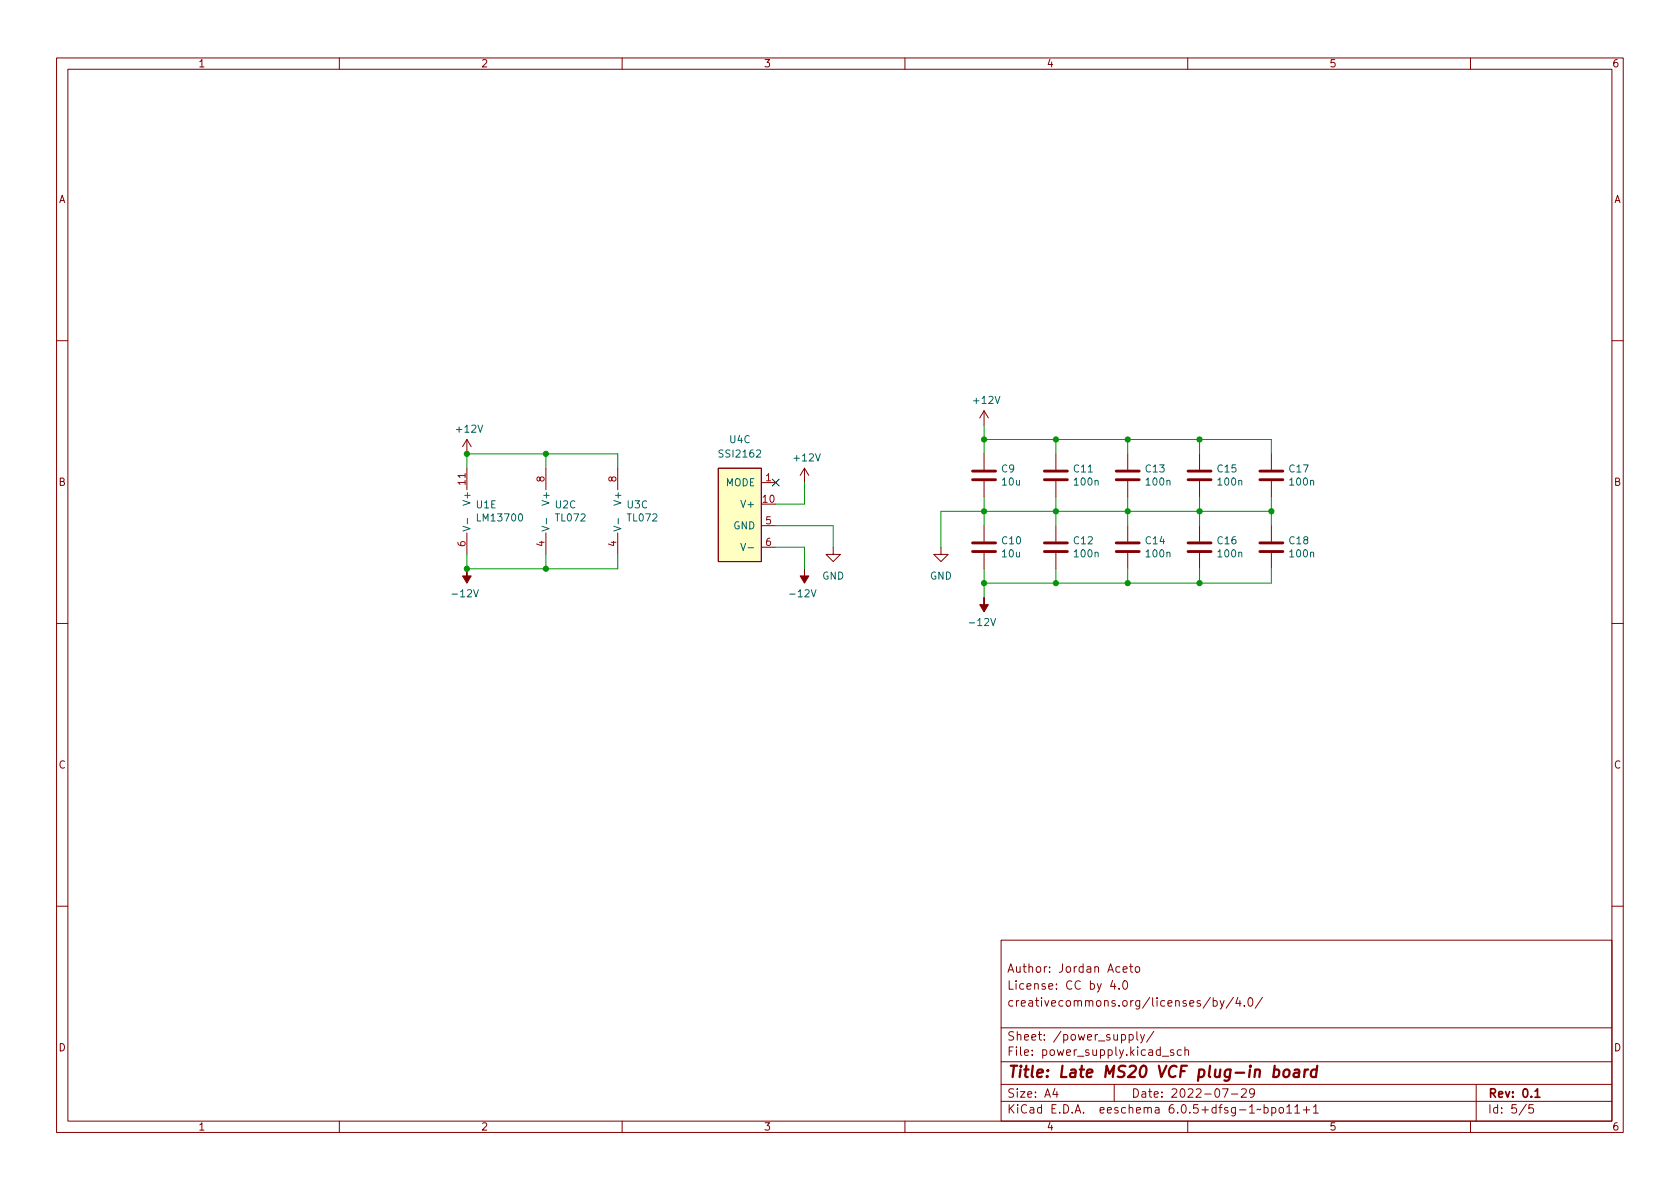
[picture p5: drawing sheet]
<svg xmlns="http://www.w3.org/2000/svg" width="297mm" height="210mm" viewBox="0 0 297 210" stroke-linecap="round" stroke-linejoin="round" font-family="sans-serif">
<g fill="none" stroke="#840000" stroke-width=".18">
<path d="M10 10.2h277v190.1h-277zM12 12.2h273v186.1h-273zM60 10.2v2M110 10.2v2M160 10.2v2M210 10.2v2M260 10.2v2M10 60.2h2M82.5 77.7l-.7 1.3M82.5 77.7v2.6M82.5 77.7l.8 1.3M174 72.6l-.8 1.3"/>
<path d="M174 72.6v2.6M174 72.6l.8 1.3M285 60.2h2M82.5 82.8v3.8M82.5 94.2v3.8M96.5 82.8v3.8M96.5 94.2v3.8M109.2 82.8v3.8M109.2 94.2v3.8M127 82.8h7.6v16.5h-7.6zM134.6 85.3h2.6M134.6 93h2.6"/>
<path d="M134.6 96.8h2.6M142.2 82.8l-.7 1.3M142.2 82.8v2.5M142.2 82.8l.8 1.3M147.3 96.8v1.2h1.3l-1.3 1.3-1.3-1.3h1.3M166.4 96.8v1.2h1.2l-1.2 1.3-1.3-1.3h1.3M174 80.3v2.8M174 85.1v2.8M174 93v2.8M174 97.8v2.8M186.7 80.3v2.8M186.7 85.1v2.8"/>
<path d="M186.7 93v2.8M186.7 97.8v2.8M199.4 80.3v2.8M199.4 85.1v2.8M199.4 93v2.8M199.4 97.8v2.8M212.1 80.3v2.8M212.1 85.1v2.8M212.1 93v2.8M212.1 97.8v2.8M224.8 80.3v2.8M224.8 85.1v2.8"/>
<path d="M224.8 93v2.8M224.8 97.8v2.8M10 110.2h2M285 110.2h2M10 160.2h2M177 166.3h108v32h-108zM196.7 173.4l-.3 1h.9M197.1 173.9v1M197.9 174.8v.1M198.6 171.4l.7-.1-.1-.3-.4-.1-.2 .2v.8h.6M198.6 173.6l.3-.2a.81 .81 0 0 1 .5 .7 .81 .81 0 0 1-.3 .8h-.1a.81 .81 0 0 1-.4-1.3zM199.7 170.9h.6"/>
<path d="M199.9 170.4v1.3l.4 .2M200.9 171l.3-.1 .3 .3v.4l-.3 .3h-.3l-.2-.3v-.4zM214 176.4l-1.3 1.9M214.5 177l.4-.1 .3 .3v.4l-.1 .3h-.6M214.5 176.4v1.5M215.7 176.9l.4 1M216.4 176.9l-.5 1.4-.2 .1M218.1 176.4l-1.3 1.9M218.9 176.4l-.4 1h.9M219.2 176.9v1M220 177.8v.1M220.8 176.6l.2-.2a.81 .81 0 0 1 .6 .7 .81 .81 0 0 1-.3 .8h-.2a.81 .81 0 0 1-.3-1.3z"/>
<path d="M223.2 176.4l-1.3 1.9M285 160.2h2M60 198.3v2M110 198.3v2M160 198.3v2M177 194.8h108M177 191.8h108M177 187.8h108M177 181.8h108M186.5 192.5l-.4 1h1M186.9 193v1M197 191.8v3"/>
<path d="M199.6 183l.5-.1 .3 .3v.4l-.2 .3h-.6M199.6 182.9v1.5M201 182.4v1.3l.2 .2M201.6 182.9l.4 1M202.4 182.9l-.5 1.4-.3 .1M204 182.4l-1.3 1.9M205.5 186.8h1.1M207.5 185.7l-.4-.1-.2 .2 .1 .3 .5 .1v.4h-.6M208.9 185.7l-.5-.1-.3 .3v.4l.2 .3h.6M209.5 185.8l.2-.2 .4 .1v.9M209.5 185.1v1.5M210 198.3v2"/>
<path d="M216.1 192.5h1l-.6 1.5M217.7 193.5h1.2M219.5 192.7l.6-.2 .2 .2 .1 .3-1 1h1M221.8 193.2l-.3 .3-.4-.1-.2-.2 .2-.6 .4-.1 .2 .2a.99 .99 0 0 1-.3 1.3h-.3M223.5 195.9l.4-.1 .3 .3v.4l-.1 .3h-.6M223.5 195.3v1.5M224.9 195.9l.4-.1 .3 .3v.4l-.2 .3h-.5M224.9 195.8v1.5M226.3 195.9l.3-.1 .3 .3v.4l-.3 .3h-.3l-.2-.3v-.4zM227.5 195.8l.4-.5v1.5M227.5 196.8h.9M228.9 195.8l.5-.5v1.5"/>
<path d="M228.9 196.8h.9M230.4 196.3h1.2M231 195.7v1.1M232.2 195.8l.4-.5v1.5M232.2 196.8h.9M260 198.3v2M261 191.8v6.5M269.9 195.3l-1.3 1.9M271.1 195.3h-.7l-.1 .7 .2-.1 .5 .1 .2 .2-.1 .5-.2 .1-.6-.1"/>
</g>
<path d="M271.4 193l.4-.5v1.5M271.4 194h.9" fill="none" stroke="#840000" stroke-width=".3"/>
<path d="M225.3 189.2l.2-.1 .5 .1 .2 .3-.1 .6a.66 .66 0 0 1-1 .3M225.4 188.5l-.3 2M227.1 189.3a.52 .52 0 0 1 .5-.2 .52 .52 0 0 1 .4 .4l-.1 .6a.55 .55 0 0 1-.5 .4 .55 .55 0 0 1-.5-.4zM228.9 189.2l.2-.1 .6 .1-.1 1.3M229.7 189.6l-.7 .1a.4 .4 0 0 0-.3 .3 .4 .4 0 0 0 .2 .5l.7-.1M230.7 189.1l-.1 1.4M231.3 189.1l-.4 .1-.2 .3M232.8 189.2a.66 .66 0 0 0-1 .3v.6l.1 .3 .2 .1 .6-.1M232.9 188.5l-.2 2" fill="none" stroke="#840000" stroke-width=".4"/>
<g fill="none" stroke="#840000" stroke-width=".51">
<path d="M172 97.5h4M172 96h4M172 84.8h4M172 83.3h4M184.7 97.5h4M184.7 96h4M184.7 84.8h4M184.7 83.3h4M197.4 97.5h4M197.4 96h4M197.4 84.8h4M197.4 83.3h4"/>
<path d="M210.1 97.5h4M210.1 96h4M210.1 84.8h4M210.1 83.3h4M222.8 97.5h4M222.8 96h4M222.8 84.8h4M222.8 83.3h4"/>
</g>
<path d="M127 82.8h7.6v16.5h-7.6z" fill="#ffffc2" stroke="#ffffc2" stroke-width=".18"/>
<path d="M81.9 93.1l1.2 .4-1.2 .4M82.6 91.7v.9M95.8 93.1l1.3 .4-1.3 .4M96.6 91.7v.9M108.5 93.1l1.3 .4-1.3 .4M109.3 91.7v.9M131 96.1l.4 1.2 .4-1.2M132.3 96.9h.9" fill="none" stroke="#006464" stroke-width=".18"/>
<g fill="#840000" stroke="#840000" stroke-width=".18">
<path d="M82.5 100.6v1.2h.8l-.8 1.3-.7-1.3h.7z"/>
<path d="M142.2 100.6v1.2h.8l-.8 1.3-.7-1.3h.7z"/>
<path d="M174 105.7v1.2h.8l-.8 1.3-.8-1.3h.8z"/>
</g>
<g fill="none" stroke="#009600" stroke-width=".18">
<path d="M174 77.7h50.8v2.6M174 75.2v5.1M186.7 77.7v2.6M199.4 77.7v2.6M212.1 77.7v2.6M82.5 82.8v-2.5h26.7v2.5M82.5 98v2.6h26.7v-2.6M96.5 80.3v2.5M96.5 98v2.6M137.2 96.8h5v3.8M137.2 93h10.1v3.8M142.2 85.3v3.8h-5"/>
<path d="M174 87.9v5.1M186.7 87.9v5.1M199.4 87.9v5.1M212.1 87.9v5.1M224.8 90.4h-58.4v6.4M224.8 87.9v5.1M174 100.6v5.1M186.7 100.6v2.5M199.4 100.6v2.5M212.1 100.6v2.5M224.8 100.6v2.5h-50.8"/>
</g>
<path d="M136.6 84.7l1.2 1.2M137.8 84.7l-1.2 1.2" fill="none" stroke="#000084" stroke-width=".18"/>
<g fill="#009600" stroke="#009600" stroke-width=".18">
<circle cx="174" cy="77.7" r=".46"/>
<circle cx="186.7" cy="90.4" r=".46"/>
<circle cx="186.7" cy="103.1" r=".46"/>
<circle cx="174" cy="90.4" r=".46"/>
<circle cx="174" cy="103.1" r=".46"/>
<circle cx="186.7" cy="77.7" r=".46"/>
<circle cx="212.1" cy="77.7" r=".46"/>
<circle cx="212.1" cy="90.4" r=".46"/>
<circle cx="212.1" cy="103.1" r=".46"/>
<circle cx="224.8" cy="90.4" r=".46"/>
<circle cx="199.4" cy="103.1" r=".46"/>
<circle cx="199.4" cy="90.4" r=".46"/>
<circle cx="199.4" cy="77.7" r=".46"/>
<circle cx="82.5" cy="100.6" r=".46"/>
<circle cx="96.5" cy="100.6" r=".46"/>
<circle cx="96.5" cy="80.3" r=".46"/>
<circle cx="82.5" cy="80.3" r=".46"/>
</g>
<text font-size="2.8" fill="#840000" x="178" y="190.6">Title: Late MS20 VCF plug-in board</text>
<g font-size="2.1" fill="#840000">
<text x="178" y="172">Author: Jordan Aceto</text>
<text x="178" y="178">creativecommons.org/licenses/by/4.0/</text>
<text x="178" y="175">License: CC by 4.0</text>
<text x="178" y="184">Sheet: /power_supply/</text>
<text x="178" y="186.7">File: power_supply.kicad_sch</text>
<text x="178" y="196.9">KiCad E.D.A. eeschema 6.0.5+dfsg-1~bpo11+1</text>
<text x="178" y="194.1">Size: A4</text>
<text x="200" y="194.1">Date: 2022-07-29</text>
<text x="263" y="194.1">Rev: 0.1</text>
<text x="263" y="196.9">Id: 5/5</text>
</g>
<g font-size="1.8" fill="#840000">
<text x="35" y="11.9">1</text>
<text x="85" y="11.9">2</text>
<text x="135" y="11.9">3</text>
<text x="185" y="11.9">4</text>
<text x="235" y="11.9">5</text>
<text x="285" y="11.9">6</text>
<text x="10.3" y="35.9">A</text>
<text x="285.3" y="35.9">A</text>
<text x="10.3" y="85.9">B</text>
<text x="285.3" y="85.9">B</text>
<text x="10.3" y="135.9">C</text>
<text x="285.3" y="135.9">C</text>
<text x="10.3" y="185.9">D</text>
<text x="285.3" y="185.9">D</text>
<text x="35" y="199.9">1</text>
<text x="85" y="199.9">2</text>
<text x="135" y="199.9">3</text>
<text x="185" y="199.9">4</text>
<text x="235" y="199.9">5</text>
<text x="285" y="199.9">6</text>
</g>
<g font-size="1.8" fill="#006464">
<text x="172.3" y="71.4">+12V</text>
<text x="80.8" y="76.5">+12V</text>
<text x="127.4" y="80.9">SSI2162</text>
<text x="129" y="78.4">U4C</text>
<text x="140.5" y="81.6">+12V</text>
<text x="177.1" y="83.5">C9</text>
<text x="189.9" y="83.5">C11</text>
<text x="202.6" y="83.5">C13</text>
<text x="215.3" y="83.5">C15</text>
<text x="228" y="83.5">C17</text>
<text x="83.2" y="88.9" transform="rotate(-90 83.2 88.9)">V+</text>
<text x="84.2" y="89.9">U1E</text>
<text x="97.2" y="88.9" transform="rotate(-90 97.2 88.9)">V+</text>
<text x="98.2" y="89.9">U2C</text>
<text x="109.9" y="88.9" transform="rotate(-90 109.9 88.9)">V+</text>
<text x="110.9" y="89.9">U3C</text>
<text x="128.3" y="86">MODE</text>
<text x="131.4" y="89.8">V+</text>
<text x="177.3" y="85.8">10u</text>
<text x="190.1" y="85.8">100n</text>
<text x="202.8" y="85.8">100n</text>
<text x="215.5" y="85.8">100n</text>
<text x="228.2" y="85.8">100n</text>
<text x="84.6" y="92.2">LM13700</text>
<text x="98.3" y="92.2">TL072</text>
<text x="111" y="92.2">TL072</text>
<text x="129.7" y="93.6">GND</text>
<text x="177.2" y="96.2">C10</text>
<text x="177.3" y="98.5">10u</text>
<text x="189.9" y="96.2">C12</text>
<text x="190.1" y="98.5">100n</text>
<text x="202.6" y="96.2">C14</text>
<text x="202.8" y="98.5">100n</text>
<text x="215.3" y="96.2">C16</text>
<text x="215.5" y="98.5">100n</text>
<text x="228" y="96.2">C18</text>
<text x="228.2" y="98.5">100n</text>
<text x="80.3" y="105.6">-12V</text>
<text x="140" y="105.6">-12V</text>
<text x="145.4" y="102.5">GND</text>
<text x="164.4" y="102.5">GND</text>
<text x="171.7" y="110.7">-12V</text>
</g>
<g font-size="1.8" fill="#a90000">
<text x="82.3" y="85.7" transform="rotate(-90 82.3 85.7)">11</text>
<text x="96.3" y="85.2" transform="rotate(-90 96.3 85.2)">8</text>
<text x="109" y="85.2" transform="rotate(-90 109 85.2)">8</text>
<text x="134.9" y="88.9">10</text>
<text x="135.4" y="85.1">1</text>
<text x="135.4" y="92.7">5</text>
<text x="82.3" y="96.6" transform="rotate(-90 82.3 96.6)">6</text>
<text x="96.3" y="96.6" transform="rotate(-90 96.3 96.6)">4</text>
<text x="109" y="96.6" transform="rotate(-90 109 96.6)">4</text>
<text x="135.4" y="96.5">6</text>
</g>
</svg>
